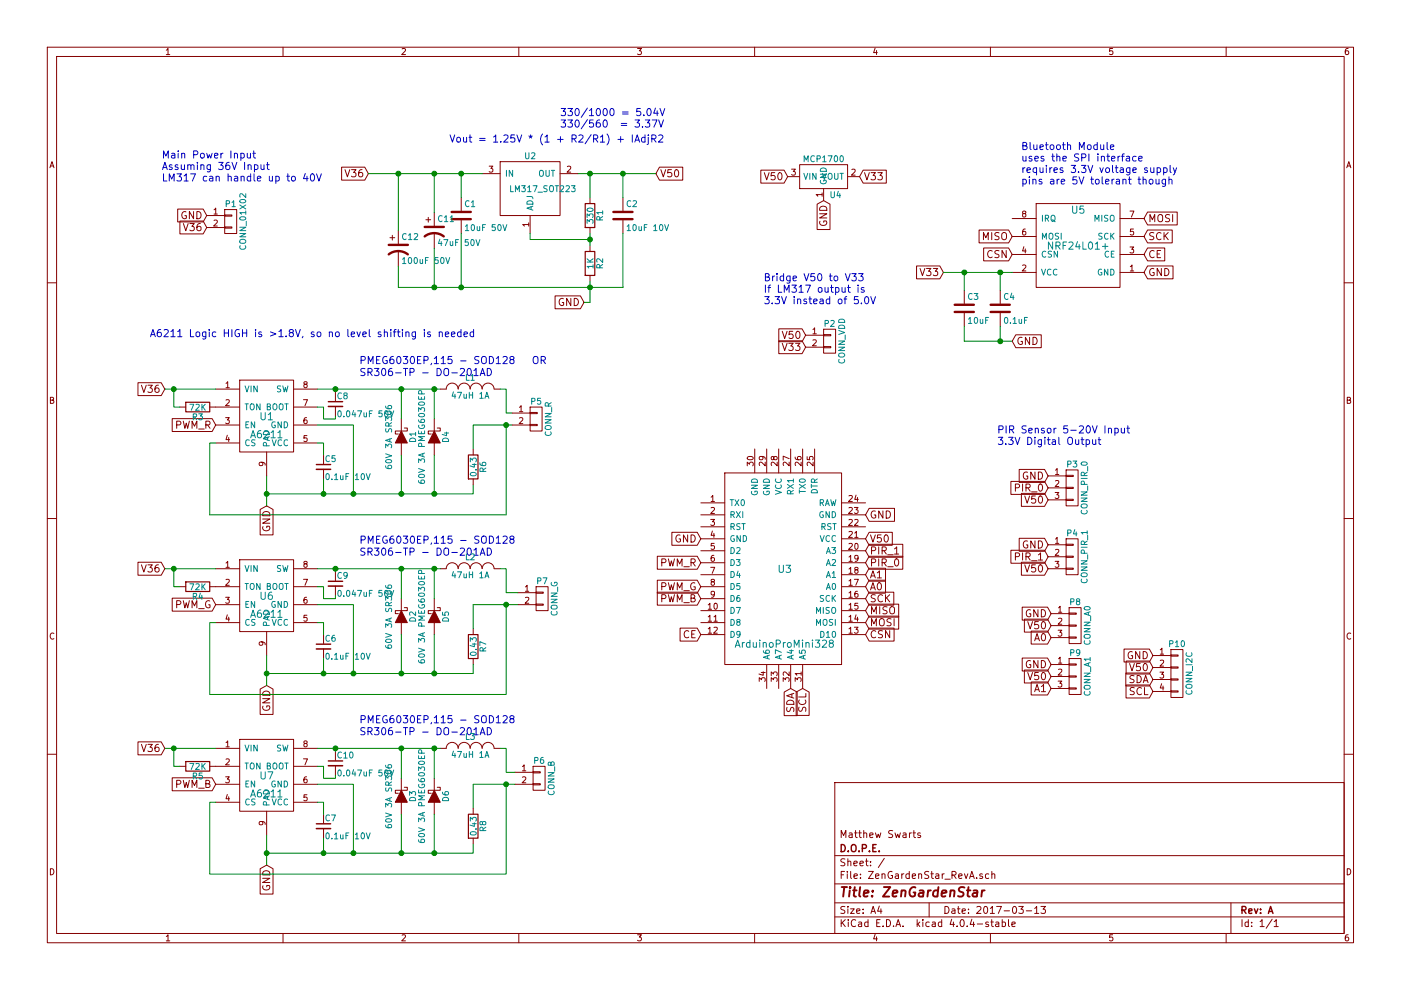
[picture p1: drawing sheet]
EESchema Schematic File Version 2
LIBS:power
LIBS:device
LIBS:transistors
LIBS:conn
LIBS:linear
LIBS:regul
LIBS:74xx
LIBS:cmos4000
LIBS:adc-dac
LIBS:memory
LIBS:xilinx
LIBS:microcontrollers
LIBS:dsp
LIBS:microchip
LIBS:analog_switches
LIBS:motorola
LIBS:texas
LIBS:intel
LIBS:audio
LIBS:interface
LIBS:digital-audio
LIBS:philips
LIBS:display
LIBS:cypress
LIBS:siliconi
LIBS:opto
LIBS:atmel
LIBS:contrib
LIBS:valves
LIBS:myParts
LIBS:ZenGardenStar_RevA-cache
EELAYER 25 0
EELAYER END
$Descr A4 11693 8268
encoding utf-8
Sheet 1 1
Title "ZenGardenStar"
Date "2017-03-13"
Rev "A"
Comp "D.O.P.E."
Comment1 "Matthew Swarts"
Comment2 ""
Comment3 ""
Comment4 ""
$EndDescr
$Comp
L CONN_01X02 P1
U 1 1
P 1925 1850
F 0 "P1" H 1925 2000 50  0000 C CNN
F 1 "CONN_01X02" V 2025 1850 50  0000 C CNN
F 2 "Connect:AK300-2" H 1925 1850 50  0001 C CNN
F 3 "" H 1925 1850 50  0000 C CNN
	1    1925 1850
	1    0    0    -1  
$EndComp
Text GLabel 1725 1800 0    60   Input ~ 0
GND
Text GLabel 1725 1900 0    60   Input ~ 0
V36
$Comp
L NRF24L01+ U5
U 1 1
P 9000 2050
F 0 "U5" H 9000 2350 60  0000 C CNN
F 1 "NRF24L01+" H 9000 2050 60  0000 C CNN
F 2 "MyKiCadParts:NRF24L01+" H 9000 2050 60  0001 C CNN
F 3 "" H 9000 2050 60  0000 C CNN
	1    9000 2050
	1    0    0    -1  
$EndComp
$Comp
L C C4
U 1 1
P 8350 2575
F 0 "C4" H 8375 2675 50  0000 L CNN
F 1 "0.1uF" H 8375 2475 50  0000 L CNN
F 2 "Capacitors_SMD:C_0805" H 8388 2425 50  0001 C CNN
F 3 "" H 8350 2575 50  0000 C CNN
	1    8350 2575
	1    0    0    -1  
$EndComp
$Comp
L C C3
U 1 1
P 8050 2575
F 0 "C3" H 8075 2675 50  0000 L CNN
F 1 "10uF" H 8075 2475 50  0000 L CNN
F 2 "Capacitors_SMD:C_1206" H 8088 2425 50  0001 C CNN
F 3 "" H 8050 2575 50  0000 C CNN
	1    8050 2575
	1    0    0    -1  
$EndComp
$Comp
L ArduinoProMini328 U3
U 1 1
P 6550 4750
F 0 "U3" H 6550 4750 60  0000 C CNN
F 1 "ArduinoProMini328" H 6550 4125 60  0000 C CNN
F 2 "MyKiCadParts:ArduinoProMini328" H 6550 4750 60  0001 C CNN
F 3 "" H 6550 4750 60  0001 C CNN
	1    6550 4750
	1    0    0    -1  
$EndComp
Text GLabel 7875 2275 0    60   Input ~ 0
V33
Text GLabel 7225 5000 2    60   Input ~ 0
SCK
Text GLabel 7225 5100 2    60   Input ~ 0
MISO
Text GLabel 7225 5200 2    60   Input ~ 0
MOSI
Text GLabel 7225 5300 2    60   Input ~ 0
CSN
Text GLabel 5850 5300 0    60   Input ~ 0
CE
Text GLabel 9550 2125 2    60   Input ~ 0
CE
Text GLabel 8450 2125 0    60   Input ~ 0
CSN
Text GLabel 9550 1975 2    60   Input ~ 0
SCK
Text GLabel 8450 1975 0    60   Input ~ 0
MISO
Text GLabel 9550 1825 2    60   Input ~ 0
MOSI
Text GLabel 7225 4300 2    60   Input ~ 0
GND
Text GLabel 9550 2275 2    60   Input ~ 0
GND
Text GLabel 8450 2850 2    60   Input ~ 0
GND
Text Notes 8525 1550 0    60   ~ 0
Bluetooth Module\nuses the SPI interface\nrequires 3.3V voltage supply\npins are 5V tolerant though
Text GLabel 5850 4700 0    60   Input ~ 0
PWM_R
Text GLabel 5850 4900 0    60   Input ~ 0
PWM_G
Text GLabel 5850 5000 0    60   Input ~ 0
PWM_B
Text GLabel 5850 4500 0    60   Input ~ 0
GND
Text GLabel 7225 4500 2    60   Input ~ 0
V50
Text GLabel 6575 1475 0    60   Input ~ 0
V50
Text GLabel 7175 1475 2    60   Input ~ 0
V33
$Comp
L LM317_SOT223 U2
U 1 1
P 4425 1600
F 0 "U2" H 4425 1900 50  0000 C CNN
F 1 "LM317_SOT223" H 4250 1625 50  0000 L CNN
F 2 "TO_SOT_Packages_SMD:SOT-223" H 4425 1600 50  0001 C CNN
F 3 "http://www.digikey.com/product-detail/en/on-semiconductor/LM317MSTT3G/LM317MSTT3GOSCT-ND/2120656" H 4425 1600 50  0001 C CNN
	1    4425 1600
	1    0    0    -1  
$EndComp
$Comp
L C C1
U 1 1
P 3850 1800
F 0 "C1" H 3875 1900 50  0000 L CNN
F 1 "10uF 50V" H 3875 1700 50  0000 L CNN
F 2 "Capacitors_SMD:C_1206" H 3888 1650 50  0001 C CNN
F 3 "" H 3850 1800 50  0000 C CNN
	1    3850 1800
	1    0    0    -1  
$EndComp
Text GLabel 3075 1450 0    60   Input ~ 0
V36
Text GLabel 4875 2525 0    60   Input ~ 0
GND
Text GLabel 5475 1450 2    60   Input ~ 0
V50
$Comp
L C C2
U 1 1
P 5200 1800
F 0 "C2" H 5225 1900 50  0000 L CNN
F 1 "10uF 10V" H 5225 1700 50  0000 L CNN
F 2 "Capacitors_SMD:C_1206" H 5238 1650 50  0001 C CNN
F 3 "" H 5200 1800 50  0000 C CNN
	1    5200 1800
	1    0    0    -1  
$EndComp
Text Notes 3750 1200 0    60   ~ 0
Vout = 1.25V * (1 + R2/R1) + IAdjR2
$Comp
L R R1
U 1 1
P 4925 1800
F 0 "R1" V 5005 1800 50  0000 C CNN
F 1 "330" V 4925 1800 50  0000 C CNN
F 2 "Resistors_SMD:R_1206" V 4855 1800 50  0001 C CNN
F 3 "" H 4925 1800 50  0000 C CNN
	1    4925 1800
	1    0    0    -1  
$EndComp
$Comp
L R R2
U 1 1
P 4925 2200
F 0 "R2" V 5005 2200 50  0000 C CNN
F 1 "1K" V 4925 2200 50  0000 C CNN
F 2 "Resistors_SMD:R_1206" V 4855 2200 50  0001 C CNN
F 3 "" H 4925 2200 50  0000 C CNN
	1    4925 2200
	1    0    0    -1  
$EndComp
Text Notes 4675 1075 0    60   ~ 0
330/1000 = 5.04V\n330/560  = 3.37V
$Comp
L MCP1700 U4
U 1 1
P 6875 1475
F 0 "U4" H 6975 1325 50  0000 C CNN
F 1 "MCP1700" H 6875 1625 50  0000 C CNN
F 2 "TO_SOT_Packages_SMD:SOT-23" H 6875 1475 50  0001 C CNN
F 3 "" H 6875 1475 50  0000 C CNN
	1    6875 1475
	1    0    0    -1  
$EndComp
Text GLabel 6875 1675 3    60   Input ~ 0
GND
$Comp
L CONN_01X02 P2
U 1 1
P 6925 2850
F 0 "P2" H 6925 3000 50  0000 C CNN
F 1 "CONN_VDD" V 7025 2850 50  0000 C CNN
F 2 "Pin_Headers:Pin_Header_Straight_1x02" H 6925 2850 50  0001 C CNN
F 3 "" H 6925 2850 50  0000 C CNN
	1    6925 2850
	1    0    0    -1  
$EndComp
Text GLabel 6725 2900 0    60   Input ~ 0
V33
Text GLabel 6725 2800 0    60   Input ~ 0
V50
Text Notes 6375 2550 0    60   ~ 0
Bridge V50 to V33\nIf LM317 output is\n3.3V instead of 5.0V
Text Notes 1350 1525 0    60   ~ 0
Main Power Input\nAssuming 36V Input\nLM317 can handle up to 40V
Text Notes 1250 2825 0    60   ~ 0
A6211 Logic HIGH is >1.8V, so no level shifting is needed
$Comp
L A6211 U1
U 1 1
P 2225 3475
F 0 "U1" H 2225 3475 60  0000 C CNN
F 1 "A6211" H 2225 3325 60  0000 C CNN
F 2 "Housings_SOIC:SOIC-8-1EP_3.9x4.9mm_Pitch1.27mm" H 2225 3475 60  0001 C CNN
F 3 "" H 2225 3475 60  0001 C CNN
	1    2225 3475
	1    0    0    -1  
$EndComp
Text GLabel 1375 3250 0    60   Input ~ 0
V36
Text GLabel 2225 4225 3    60   Input ~ 0
GND
Text GLabel 1800 3550 0    60   Input ~ 0
PWM_R
$Comp
L D_Schottky D1
U 1 1
P 3350 3650
F 0 "D1" H 3350 3750 50  0000 C CNN
F 1 "60V 3A SR306" H 3350 3550 50  0000 C CNN
F 2 "Diodes_ThroughHole:Diode_DO-201AD_Horizontal_RM15" H 3350 3650 50  0001 C CNN
F 3 "" H 3350 3650 50  0000 C CNN
	1    3350 3650
	0    1    1    0   
$EndComp
$Comp
L D_Schottky D4
U 1 1
P 3625 3650
F 0 "D4" H 3625 3750 50  0000 C CNN
F 1 "60V 3A PMEG6030EP" H 3625 3550 50  0000 C CNN
F 2 "Diodes_SMD:SOD-123" H 3625 3650 50  0001 C CNN
F 3 "" H 3625 3650 50  0000 C CNN
	1    3625 3650
	0    1    1    0   
$EndComp
Text Notes 3000 3050 0    60   ~ 0
PMEG6030EP,115 - SOD128   OR
Text Notes 3000 3150 0    60   ~ 0
SR306-TP - DO-201AD
$Comp
L R R6
U 1 1
P 3950 3900
F 0 "R6" V 4030 3900 50  0000 C CNN
F 1 "0.43" V 3950 3900 50  0000 C CNN
F 2 "Resistors_SMD:R_1206" V 3880 3900 50  0001 C CNN
F 3 "" H 3950 3900 50  0000 C CNN
	1    3950 3900
	1    0    0    -1  
$EndComp
$Comp
L R R3
U 1 1
P 1650 3400
F 0 "R3" V 1730 3400 50  0000 C CNN
F 1 "72K" V 1650 3400 50  0000 C CNN
F 2 "Resistors_SMD:R_1206" V 1580 3400 50  0001 C CNN
F 3 "" H 1650 3400 50  0000 C CNN
	1    1650 3400
	0    1    1    0   
$EndComp
$Comp
L C_Small C8
U 1 1
P 2800 3375
F 0 "C8" H 2810 3445 50  0000 L CNN
F 1 "0.047uF 50V" H 2810 3295 50  0000 L CNN
F 2 "Capacitors_SMD:C_0805" H 2800 3375 50  0001 C CNN
F 3 "" H 2800 3375 50  0000 C CNN
	1    2800 3375
	1    0    0    -1  
$EndComp
$Comp
L C_Small C5
U 1 1
P 2700 3900
F 0 "C5" H 2710 3970 50  0000 L CNN
F 1 "0.1uF 10V" H 2710 3820 50  0000 L CNN
F 2 "Capacitors_SMD:C_0805" H 2700 3900 50  0001 C CNN
F 3 "" H 2700 3900 50  0000 C CNN
	1    2700 3900
	1    0    0    -1  
$EndComp
$Comp
L CP1 C11
U 1 1
P 3625 1925
F 0 "C11" H 3650 2025 50  0000 L CNN
F 1 "47uF 50V" H 3650 1825 50  0000 L CNN
F 2 "Capacitors_ThroughHole:C_Radial_D7.5_L11.2_P2.5" H 3625 1925 50  0001 C CNN
F 3 "" H 3625 1925 50  0000 C CNN
	1    3625 1925
	1    0    0    -1  
$EndComp
$Comp
L A6211 U6
U 1 1
P 2225 4975
F 0 "U6" H 2225 4975 60  0000 C CNN
F 1 "A6211" H 2225 4825 60  0000 C CNN
F 2 "Housings_SOIC:SOIC-8-1EP_3.9x4.9mm_Pitch1.27mm" H 2225 4975 60  0001 C CNN
F 3 "" H 2225 4975 60  0001 C CNN
	1    2225 4975
	1    0    0    -1  
$EndComp
Text GLabel 1375 4750 0    60   Input ~ 0
V36
Text GLabel 1800 5050 0    60   Input ~ 0
PWM_G
$Comp
L D_Schottky D2
U 1 1
P 3350 5150
F 0 "D2" H 3350 5250 50  0000 C CNN
F 1 "60V 3A SR306" H 3350 5050 50  0000 C CNN
F 2 "Diodes_ThroughHole:Diode_DO-201AD_Horizontal_RM15" H 3350 5150 50  0001 C CNN
F 3 "" H 3350 5150 50  0000 C CNN
	1    3350 5150
	0    1    1    0   
$EndComp
$Comp
L D_Schottky D5
U 1 1
P 3625 5150
F 0 "D5" H 3625 5250 50  0000 C CNN
F 1 "60V 3A PMEG6030EP" H 3625 5050 50  0000 C CNN
F 2 "Diodes_SMD:SOD-123" H 3625 5150 50  0001 C CNN
F 3 "" H 3625 5150 50  0000 C CNN
	1    3625 5150
	0    1    1    0   
$EndComp
Text Notes 3000 4550 0    60   ~ 0
PMEG6030EP,115 - SOD128
Text Notes 3000 4650 0    60   ~ 0
SR306-TP - DO-201AD
$Comp
L R R7
U 1 1
P 3950 5400
F 0 "R7" V 4030 5400 50  0000 C CNN
F 1 "0.43" V 3950 5400 50  0000 C CNN
F 2 "Resistors_SMD:R_1206" V 3880 5400 50  0001 C CNN
F 3 "" H 3950 5400 50  0000 C CNN
	1    3950 5400
	1    0    0    -1  
$EndComp
$Comp
L R R4
U 1 1
P 1650 4900
F 0 "R4" V 1730 4900 50  0000 C CNN
F 1 "72K" V 1650 4900 50  0000 C CNN
F 2 "Resistors_SMD:R_1206" V 1580 4900 50  0001 C CNN
F 3 "" H 1650 4900 50  0000 C CNN
	1    1650 4900
	0    1    1    0   
$EndComp
$Comp
L C_Small C9
U 1 1
P 2800 4875
F 0 "C9" H 2810 4945 50  0000 L CNN
F 1 "0.047uF 50V" H 2810 4795 50  0000 L CNN
F 2 "Capacitors_SMD:C_0805" H 2800 4875 50  0001 C CNN
F 3 "" H 2800 4875 50  0000 C CNN
	1    2800 4875
	1    0    0    -1  
$EndComp
$Comp
L C_Small C6
U 1 1
P 2700 5400
F 0 "C6" H 2710 5470 50  0000 L CNN
F 1 "0.1uF 10V" H 2710 5320 50  0000 L CNN
F 2 "Capacitors_SMD:C_0805" H 2700 5400 50  0001 C CNN
F 3 "" H 2700 5400 50  0000 C CNN
	1    2700 5400
	1    0    0    -1  
$EndComp
Text GLabel 2225 5725 3    60   Input ~ 0
GND
$Comp
L A6211 U7
U 1 1
P 2225 6475
F 0 "U7" H 2225 6475 60  0000 C CNN
F 1 "A6211" H 2225 6325 60  0000 C CNN
F 2 "Housings_SOIC:SOIC-8-1EP_3.9x4.9mm_Pitch1.27mm" H 2225 6475 60  0001 C CNN
F 3 "" H 2225 6475 60  0001 C CNN
	1    2225 6475
	1    0    0    -1  
$EndComp
Text GLabel 1375 6250 0    60   Input ~ 0
V36
Text GLabel 2225 7225 3    60   Input ~ 0
GND
Text GLabel 1800 6550 0    60   Input ~ 0
PWM_B
$Comp
L D_Schottky D3
U 1 1
P 3350 6650
F 0 "D3" H 3350 6750 50  0000 C CNN
F 1 "60V 3A SR306" H 3350 6550 50  0000 C CNN
F 2 "Diodes_ThroughHole:Diode_DO-201AD_Horizontal_RM15" H 3350 6650 50  0001 C CNN
F 3 "" H 3350 6650 50  0000 C CNN
	1    3350 6650
	0    1    1    0   
$EndComp
$Comp
L D_Schottky D6
U 1 1
P 3625 6650
F 0 "D6" H 3625 6750 50  0000 C CNN
F 1 "60V 3A PMEG6030EP" H 3625 6550 50  0000 C CNN
F 2 "Diodes_SMD:SOD-123" H 3625 6650 50  0001 C CNN
F 3 "" H 3625 6650 50  0000 C CNN
	1    3625 6650
	0    1    1    0   
$EndComp
Text Notes 3000 6050 0    60   ~ 0
PMEG6030EP,115 - SOD128
Text Notes 3000 6150 0    60   ~ 0
SR306-TP - DO-201AD
$Comp
L R R8
U 1 1
P 3950 6900
F 0 "R8" V 4030 6900 50  0000 C CNN
F 1 "0.43" V 3950 6900 50  0000 C CNN
F 2 "Resistors_SMD:R_1206" V 3880 6900 50  0001 C CNN
F 3 "" H 3950 6900 50  0000 C CNN
	1    3950 6900
	1    0    0    -1  
$EndComp
$Comp
L R R5
U 1 1
P 1650 6400
F 0 "R5" V 1730 6400 50  0000 C CNN
F 1 "72K" V 1650 6400 50  0000 C CNN
F 2 "Resistors_SMD:R_1206" V 1580 6400 50  0001 C CNN
F 3 "" H 1650 6400 50  0000 C CNN
	1    1650 6400
	0    1    1    0   
$EndComp
$Comp
L C_Small C10
U 1 1
P 2800 6375
F 0 "C10" H 2810 6445 50  0000 L CNN
F 1 "0.047uF 50V" H 2810 6295 50  0000 L CNN
F 2 "Capacitors_SMD:C_0805" H 2800 6375 50  0001 C CNN
F 3 "" H 2800 6375 50  0000 C CNN
	1    2800 6375
	1    0    0    -1  
$EndComp
$Comp
L C_Small C7
U 1 1
P 2700 6900
F 0 "C7" H 2710 6970 50  0000 L CNN
F 1 "0.1uF 10V" H 2710 6820 50  0000 L CNN
F 2 "Capacitors_SMD:C_0805" H 2700 6900 50  0001 C CNN
F 3 "" H 2700 6900 50  0000 C CNN
	1    2700 6900
	1    0    0    -1  
$EndComp
$Comp
L CONN_01X03 P3
U 1 1
P 8950 4075
F 0 "P3" H 8950 4275 50  0000 C CNN
F 1 "CONN_PIR_0" V 9050 4075 50  0000 C CNN
F 2 "Pin_Headers:Pin_Header_Straight_1x03" H 8950 4075 50  0001 C CNN
F 3 "" H 8950 4075 50  0000 C CNN
	1    8950 4075
	1    0    0    -1  
$EndComp
Text GLabel 8750 4175 0    60   Input ~ 0
V50
Text GLabel 8750 3975 0    60   Input ~ 0
GND
Text GLabel 8750 4075 0    60   Input ~ 0
PIR_0
Text GLabel 7225 4700 2    60   Input ~ 0
PIR_0
Text GLabel 7225 4600 2    60   Input ~ 0
PIR_1
$Comp
L CONN_01X03 P4
U 1 1
P 8950 4650
F 0 "P4" H 8950 4850 50  0000 C CNN
F 1 "CONN_PIR_1" V 9050 4650 50  0000 C CNN
F 2 "Pin_Headers:Pin_Header_Straight_1x03" H 8950 4650 50  0001 C CNN
F 3 "" H 8950 4650 50  0000 C CNN
	1    8950 4650
	1    0    0    -1  
$EndComp
Text GLabel 8750 4750 0    60   Input ~ 0
V50
Text GLabel 8750 4550 0    60   Input ~ 0
GND
Text GLabel 8750 4650 0    60   Input ~ 0
PIR_1
Text Notes 8325 3725 0    60   ~ 0
PIR Sensor 5-20V Input\n3.3V Digital Output
$Comp
L CONN_01X02 P7
U 1 1
P 4525 5000
F 0 "P7" H 4525 5150 50  0000 C CNN
F 1 "CONN_G" V 4625 5000 50  0000 C CNN
F 2 "Connect:AK300-2" H 4525 5000 50  0001 C CNN
F 3 "" H 4525 5000 50  0000 C CNN
	1    4525 5000
	1    0    0    -1  
$EndComp
$Comp
L CONN_01X02 P6
U 1 1
P 4500 6500
F 0 "P6" H 4500 6650 50  0000 C CNN
F 1 "CONN_B" V 4600 6500 50  0000 C CNN
F 2 "Connect:AK300-2" H 4500 6500 50  0001 C CNN
F 3 "" H 4500 6500 50  0000 C CNN
	1    4500 6500
	1    0    0    -1  
$EndComp
$Comp
L INDUCTOR_SMALL L1
U 1 1
P 3925 3250
F 0 "L1" H 3925 3350 50  0000 C CNN
F 1 "47uH 1A" H 3925 3200 50  0000 C CNN
F 2 "MyKiCadParts:TAIYO_YUDEN_IND_6045" H 3925 3250 50  0001 C CNN
F 3 "" H 3925 3250 50  0000 C CNN
	1    3925 3250
	1    0    0    -1  
$EndComp
$Comp
L INDUCTOR_SMALL L2
U 1 1
P 3925 4750
F 0 "L2" H 3925 4850 50  0000 C CNN
F 1 "47uH 1A" H 3925 4700 50  0000 C CNN
F 2 "MyKiCadParts:TAIYO_YUDEN_IND_6045" H 3925 4750 50  0001 C CNN
F 3 "" H 3925 4750 50  0000 C CNN
	1    3925 4750
	1    0    0    -1  
$EndComp
$Comp
L INDUCTOR_SMALL L3
U 1 1
P 3925 6250
F 0 "L3" H 3925 6350 50  0000 C CNN
F 1 "47uH 1A" H 3925 6200 50  0000 C CNN
F 2 "MyKiCadParts:TAIYO_YUDEN_IND_6045" H 3925 6250 50  0001 C CNN
F 3 "" H 3925 6250 50  0000 C CNN
	1    3925 6250
	1    0    0    -1  
$EndComp
Wire Wire Line
	7875 2275 8450 2275
Wire Wire Line
	8050 2425 8050 2275
Connection ~ 8050 2275
Wire Wire Line
	8350 2425 8350 2275
Connection ~ 8350 2275
Wire Wire Line
	8350 2725 8350 2850
Wire Wire Line
	8050 2850 8450 2850
Wire Wire Line
	8050 2725 8050 2850
Connection ~ 8350 2850
Wire Wire Line
	4425 1950 4425 2000
Wire Wire Line
	4425 2000 4925 2000
Wire Wire Line
	4925 1950 4925 2050
Connection ~ 4925 2000
Wire Wire Line
	4925 2350 4925 2525
Wire Wire Line
	3075 1450 4025 1450
Wire Wire Line
	4825 1450 5475 1450
Wire Wire Line
	4925 1650 4925 1450
Connection ~ 4925 1450
Wire Wire Line
	5200 1650 5200 1450
Connection ~ 5200 1450
Wire Wire Line
	5200 2400 5200 1950
Wire Wire Line
	3325 2400 5200 2400
Wire Wire Line
	3850 2400 3850 1950
Connection ~ 4925 2400
Wire Wire Line
	3850 1650 3850 1450
Connection ~ 3850 1450
Wire Wire Line
	4925 2525 4875 2525
Wire Wire Line
	2650 3700 2700 3700
Wire Wire Line
	2700 3700 2700 3800
Wire Wire Line
	2650 3550 2950 3550
Wire Wire Line
	2950 3550 2950 4125
Wire Wire Line
	2225 3975 2225 4225
Wire Wire Line
	2700 4000 2700 4125
Connection ~ 2700 4125
Connection ~ 2225 4125
Wire Wire Line
	1500 3400 1450 3400
Wire Wire Line
	1450 3400 1450 3250
Wire Wire Line
	1375 3250 1800 3250
Connection ~ 1450 3250
Wire Wire Line
	2650 3250 3675 3250
Wire Wire Line
	2800 3250 2800 3275
Wire Wire Line
	2650 3400 2700 3400
Wire Wire Line
	2700 3400 2700 3500
Wire Wire Line
	2700 3500 2800 3500
Wire Wire Line
	2800 3500 2800 3475
Wire Wire Line
	3350 3250 3350 3500
Connection ~ 2800 3250
Wire Wire Line
	3350 4125 3350 3800
Connection ~ 2950 4125
Wire Wire Line
	3625 4125 3625 3800
Connection ~ 3350 4125
Wire Wire Line
	3625 3250 3625 3500
Connection ~ 3350 3250
Wire Wire Line
	3625 1775 3625 1450
Connection ~ 3625 1450
Wire Wire Line
	3625 2075 3625 2400
Connection ~ 3850 2400
Wire Wire Line
	2650 5200 2700 5200
Wire Wire Line
	2700 5200 2700 5300
Wire Wire Line
	2650 5050 2950 5050
Wire Wire Line
	2950 5050 2950 5625
Wire Wire Line
	2225 5475 2225 5725
Wire Wire Line
	2700 5500 2700 5625
Connection ~ 2700 5625
Connection ~ 2225 5625
Wire Wire Line
	1500 4900 1450 4900
Wire Wire Line
	1450 4900 1450 4750
Wire Wire Line
	1375 4750 1800 4750
Connection ~ 1450 4750
Wire Wire Line
	2650 4750 3675 4750
Wire Wire Line
	2800 4750 2800 4775
Wire Wire Line
	2650 4900 2700 4900
Wire Wire Line
	2700 4900 2700 5000
Wire Wire Line
	2700 5000 2800 5000
Wire Wire Line
	2800 5000 2800 4975
Wire Wire Line
	3350 4750 3350 5000
Connection ~ 2800 4750
Wire Wire Line
	3350 5625 3350 5300
Connection ~ 2950 5625
Wire Wire Line
	3625 5625 3625 5300
Connection ~ 3350 5625
Wire Wire Line
	3625 4750 3625 5000
Connection ~ 3350 4750
Wire Wire Line
	2650 6700 2700 6700
Wire Wire Line
	2700 6700 2700 6800
Wire Wire Line
	2650 6550 2950 6550
Wire Wire Line
	2950 6550 2950 7125
Wire Wire Line
	2225 6975 2225 7225
Wire Wire Line
	2700 7000 2700 7125
Connection ~ 2700 7125
Connection ~ 2225 7125
Wire Wire Line
	1500 6400 1450 6400
Wire Wire Line
	1450 6400 1450 6250
Wire Wire Line
	1375 6250 1800 6250
Connection ~ 1450 6250
Wire Wire Line
	2650 6250 3675 6250
Wire Wire Line
	2800 6250 2800 6275
Wire Wire Line
	2650 6400 2700 6400
Wire Wire Line
	2700 6400 2700 6500
Wire Wire Line
	2700 6500 2800 6500
Wire Wire Line
	2800 6500 2800 6475
Wire Wire Line
	3350 6250 3350 6500
Connection ~ 2800 6250
Wire Wire Line
	3350 7125 3350 6800
Connection ~ 2950 7125
Wire Wire Line
	3625 7125 3625 6800
Connection ~ 3350 7125
Wire Wire Line
	3625 6250 3625 6500
Connection ~ 3350 6250
Connection ~ 3625 3250
Wire Wire Line
	1800 3700 1750 3700
Wire Wire Line
	1750 3700 1750 4300
Connection ~ 3625 4125
Wire Wire Line
	4175 3250 4225 3250
Wire Wire Line
	4225 3250 4225 3450
Wire Wire Line
	4225 3450 4275 3450
Wire Wire Line
	2225 4125 3950 4125
Wire Wire Line
	3950 4125 3950 4050
Wire Wire Line
	3950 3750 3950 3550
Wire Wire Line
	3950 3550 4275 3550
$Comp
L CONN_01X02 P5
U 1 1
P 4475 3500
F 0 "P5" H 4475 3650 50  0000 C CNN
F 1 "CONN_R" V 4575 3500 50  0000 C CNN
F 2 "Connect:AK300-2" H 4475 3500 50  0001 C CNN
F 3 "" H 4475 3500 50  0000 C CNN
	1    4475 3500
	1    0    0    -1  
$EndComp
Wire Wire Line
	4225 3550 4225 4300
Connection ~ 4225 3550
Wire Wire Line
	4225 4300 1750 4300
Connection ~ 3625 4750
Wire Wire Line
	4175 4750 4225 4750
Wire Wire Line
	4225 4750 4225 4950
Wire Wire Line
	4225 4950 4325 4950
Wire Wire Line
	3950 5050 4325 5050
Wire Wire Line
	4225 5050 4225 5800
Wire Wire Line
	4225 5800 1750 5800
Wire Wire Line
	1750 5800 1750 5200
Wire Wire Line
	1750 5200 1800 5200
Connection ~ 3625 6250
Wire Wire Line
	4175 6250 4225 6250
Wire Wire Line
	4225 6250 4225 6450
Wire Wire Line
	4225 6450 4300 6450
Wire Wire Line
	3950 6550 4300 6550
Wire Wire Line
	4225 6550 4225 7300
Wire Wire Line
	4225 7300 1750 7300
Wire Wire Line
	1750 7300 1750 6700
Wire Wire Line
	1750 6700 1800 6700
Wire Wire Line
	2225 7125 3950 7125
Wire Wire Line
	3950 7125 3950 7050
Connection ~ 3625 7125
Wire Wire Line
	3950 6750 3950 6550
Connection ~ 4225 6550
Wire Wire Line
	3950 5625 3950 5550
Wire Wire Line
	2225 5625 3950 5625
Connection ~ 3625 5625
Wire Wire Line
	3950 5250 3950 5050
Connection ~ 4225 5050
$Comp
L CP1 C12
U 1 1
P 3325 2075
F 0 "C12" H 3350 2175 50  0000 L CNN
F 1 "100uF 50V" H 3350 1975 50  0000 L CNN
F 2 "Capacitors_ThroughHole:C_Radial_D8_L13_P3.8" H 3325 2075 50  0001 C CNN
F 3 "" H 3325 2075 50  0000 C CNN
	1    3325 2075
	1    0    0    -1  
$EndComp
Wire Wire Line
	3325 1925 3325 1450
Connection ~ 3325 1450
Wire Wire Line
	3325 2225 3325 2400
Connection ~ 3625 2400
$Comp
L CONN_01X03 P8
U 1 1
P 8975 5225
F 0 "P8" H 8975 5425 50  0000 C CNN
F 1 "CONN_A0" V 9075 5225 50  0000 C CNN
F 2 "Pin_Headers:Pin_Header_Straight_1x03" H 8975 5225 50  0001 C CNN
F 3 "" H 8975 5225 50  0000 C CNN
	1    8975 5225
	1    0    0    -1  
$EndComp
Text GLabel 8775 5125 0    60   Input ~ 0
GND
Text GLabel 8775 5225 0    60   Input ~ 0
V50
Text GLabel 8775 5325 0    60   Input ~ 0
A0
Text GLabel 7225 4900 2    60   Input ~ 0
A0
Text GLabel 7225 4800 2    60   Input ~ 0
A1
$Comp
L CONN_01X03 P9
U 1 1
P 8975 5650
F 0 "P9" H 8975 5850 50  0000 C CNN
F 1 "CONN_A1" V 9075 5650 50  0000 C CNN
F 2 "Pin_Headers:Pin_Header_Straight_1x03" H 8975 5650 50  0001 C CNN
F 3 "" H 8975 5650 50  0000 C CNN
	1    8975 5650
	1    0    0    -1  
$EndComp
Text GLabel 8775 5550 0    60   Input ~ 0
GND
Text GLabel 8775 5750 0    60   Input ~ 0
A1
Text GLabel 8775 5650 0    60   Input ~ 0
V50
$Comp
L CONN_01X04 P10
U 1 1
P 9825 5625
F 0 "P10" H 9825 5875 50  0000 C CNN
F 1 "CONN_I2C" V 9925 5625 50  0000 C CNN
F 2 "Pin_Headers:Pin_Header_Straight_1x04" H 9825 5625 50  0001 C CNN
F 3 "" H 9825 5625 50  0000 C CNN
	1    9825 5625
	1    0    0    -1  
$EndComp
Text GLabel 9625 5475 0    60   Input ~ 0
GND
Text GLabel 9625 5575 0    60   Input ~ 0
V50
Text GLabel 9625 5675 0    60   Input ~ 0
SDA
Text GLabel 9625 5775 0    60   Input ~ 0
SCL
Text GLabel 6600 5750 3    60   Input ~ 0
SDA
Text GLabel 6700 5750 3    60   Input ~ 0
SCL
$EndSCHEMATC
